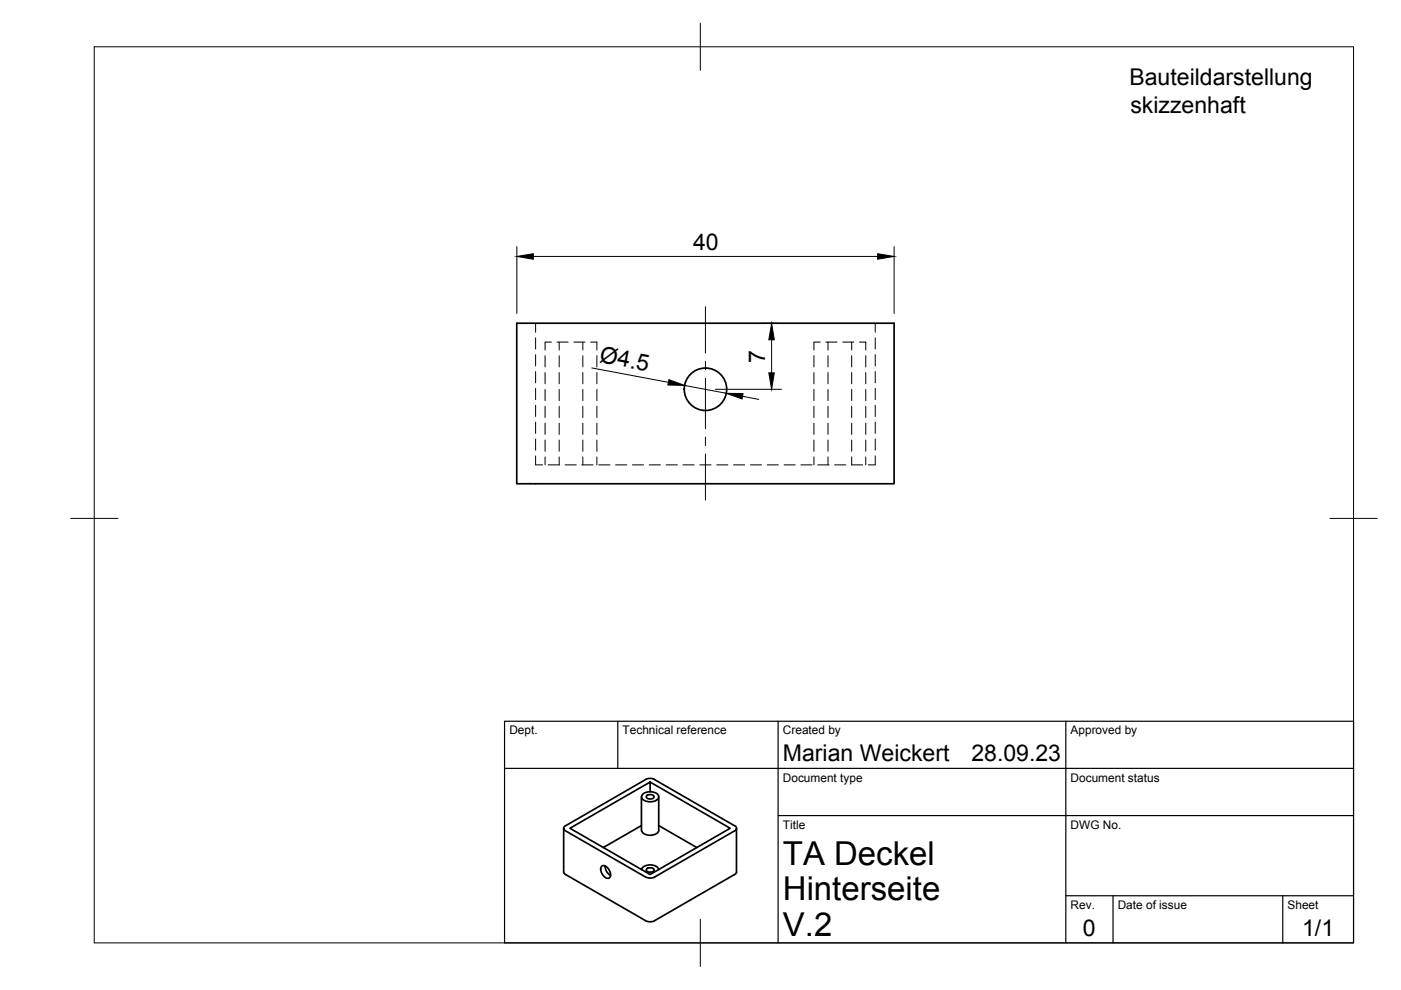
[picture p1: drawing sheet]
<svg xmlns="http://www.w3.org/2000/svg" width="297mm" height="210mm" viewBox="0 0 297 210" stroke-linecap="round" stroke-linejoin="round" font-family="sans-serif">
<!-- layer: Visible -->
<g fill="none" stroke="#000" stroke-width=".36">
<path d="M109.6 68.5h80v34.1h-80zM119.5 175.6v9.3l.2 .4 17.2 9.9M119.9 176.2l17 9.8M136 168.9v7.1a1.89 1.89 0 0 0 2.4 1 1.32 1.32 0 0 0 1.3-1v-7.1M136 175l-8.1 4.7M136.2 168.5a2.39 2.39 0 0 1 3.5 .3 1.49 1.49 0 0 1-1.9 1.2 1.49 1.49 0 0 1-1.8-1.2zM136.9 165.3l-17 9.8-.4 .5 .4 .5M136.9 165.3l1.2-.3 .7 .3M137.1 168.8l.7-.3a.6 .6 0 0 1 .8 .6l-.8 .3a.6 .6 0 0 1-.7-.6zM137.8 165.8l17 9.8-17 9.8-17-9.8 17-9.8v2.1M138.8 165.3l16.9 9.8M139.7 175l8 4.7"/>
<path d="M155.7 176.2l-16.9 9.8M155.8 175.1l.4 .5-.4 .5M156.1 175.6l.1 9.3-.4 .5M127.6 183.7a1.29 1.29 0 0 1 1.7 .9 1.14 1.14 0 0 1-.3 1.6 1.85 1.85 0 0 1-1.4-2.5zM128.3 183.6a2.27 2.27 0 0 0 1.2 2M136 184.3a2.2 2.2 0 0 1 3.7 0M136.9 185.9l.7 .3 1.2-.3M136.9 195.2l.7 .2 1.2-.2M137.1 184.3l.7-.3a.6 .6 0 0 1 .8 .6l-.8 .3a.6 .6 0 0 1-.7-.6zM155.7 185.4l-16.9 9.8"/>
<circle cx="149.6" cy="82.5" r="4.5"/>
</g>
<!-- layer: Hidden -->
<g fill="none" stroke="#000" stroke-width=".21">
<path d="M113.6 68.5v1.9M113.6 71.6v2.4M113.6 75.2v2.4M113.6 78.8v2.4M115.6 75.4v2.4M115.6 79v2.4M116.9 72.5h-1.3v1.7M118.1 72.5h2.4M118.6 72.5v1.7M118.6 75.4v2.4M118.6 79v2.4M121.7 72.5h2.3"/>
<path d="M123.6 72.5v1.7M123.6 75.4v2.4M123.6 79v2.4M125.2 72.5h1.4v1.7M126.6 75.4v2.4M126.6 79v2.4M172.6 75.4v2.4M172.6 79v2.4M173.9 72.5h-1.3v1.7M175.1 72.5h2.4M175.6 72.5v1.7M175.6 75.4v2.4"/>
<path d="M175.6 79v2.4M178.7 72.5h2.3M180.6 72.5v1.7M180.6 75.4v2.4M180.6 79v2.4M182.2 72.5h1.4v1.7M183.6 75.4v2.4M183.6 79v2.4M185.6 68.5v1.9M185.6 71.6v2.4M185.6 75.2v2.4M185.6 78.8v2.4"/>
<path d="M113.6 96.7v1.9h1.4M113.6 82.4v2.3M113.6 85.9v2.4M113.6 89.5v2.4M113.6 93.1v2.4M115.6 82.6v2.4M115.6 86.1v2.4M115.6 89.7v2.4M115.6 93.3v2.4M115.6 96.9v1.7M118.6 96.9v1.7h-2.4M118.6 82.6v2.4"/>
<path d="M118.6 86.1v2.4M118.6 89.7v2.4M118.6 93.3v2.4M119.8 98.6h2.4M123.4 98.6h2.4M123.6 82.6v2.4M123.6 86.1v2.4M123.6 89.7v2.4M123.6 93.3v2.4M123.6 96.9v1.7M126.6 82.6v2.4M126.6 86.1v2.4"/>
<path d="M126.6 89.7v2.4M126.6 93.3v2.4M126.6 96.9v1.7M126.9 98.6h2.4M130.5 98.6h2.4M134.1 98.6h2.4M137.6 98.6h2.4M141.2 98.6h2.4M144.8 98.6h2.4M148.4 98.6h2.3M152 98.6h2.3M155.5 98.6h2.4"/>
<path d="M159.1 98.6h2.4M162.7 98.6h2.3M166.2 98.6h2.4M169.8 98.6h2.4M172.6 82.6v2.4M172.6 86.1v2.4M172.6 89.7v2.4M172.6 93.3v2.4M172.6 96.9v1.7M173.4 98.6h2.4M175.6 82.6v2.4M175.6 86.1v2.4"/>
<path d="M175.6 89.7v2.4M175.6 93.3v2.4M175.6 96.9v1.7M177 98.6h2.3M180.5 98.6h2.4M180.6 82.6v2.4M180.6 86.1v2.4M180.6 89.7v2.4M180.6 93.3v2.4M180.6 96.9v1.7M183.6 82.6v2.4M183.6 86.1v2.4"/>
<path d="M183.6 89.7v2.4M183.6 93.3v2.4M183.6 96.9v1.7M185.6 96.7v1.9h-1.5M185.6 82.4v2.3M185.6 85.9v2.4M185.6 89.5v2.4M185.6 93.1v2.4"/>
</g>
<!-- layer: BORDER -->
<path d="M20 9.9h267v190h-267zM148.5 4.9v10M15 109.9h10M282 109.9h10M148.5 194.9v10" fill="none" stroke="#000" stroke-width=".21"/>
<!-- layer: TITLEBLOCK -->
<path d="M107 152.9h180v47h-180zM131 152.9v10M165 152.9v47M226 152.9v47M107 162.9h180M165 172.9h122M226 189.9h61M236 189.9v10M272 189.9v10" fill="none" stroke="#000" stroke-width=".25"/>
<!-- layer: FD_Dimensions -->
<path d="M109.6 52.3v14.2M113.1 54.4h73M189.6 52.3v14.2M125.5 78l16.2 3.1M161.5 68.6h3.4M163.6 72v7.1M145.1 81.7l8.9 1.7M151.7 82.5h14M157.4 84l3.5 .7" fill="none" stroke="#000" stroke-width=".21"/>
<path d="M109.6 54.4l3.5-.6v1.2zM186.1 53.8l3.5 .6-3.5 .6zM163 79.1h1.2l-.6 3.4zM163.6 68.6l.6 3.4h-1.2zM141.8 80.5l3.3 1.2-3.5-.1zM154 83.4l3.5 .1-.2 1.1z" fill="#000" stroke="#000" stroke-width=".21"/>
<!-- layer: Smart Centers -->
<path d="M149.6 65v9.8M149.6 76.6v1.8M149.6 80.2v10.7M149.6 92.7v1.8M149.6 96.3v9.7" fill="none" stroke="#000" stroke-width=".21"/>
<g font-size="7">
<text x="166" y="183.4">TA Deckel</text>
<text x="166" y="190.9">Hinterseite</text>
<text x="166" y="198.4">V.2</text>
</g>
<g font-size="4.9">
<text x="239.5" y="18">Bauteildarstellung</text>
<text x="239.7" y="23.9">skizzenhaft</text>
<text x="146.9" y="52.9">40</text>
<text x="127" y="76.7" transform="rotate(11 127 76.7)">Ø4.5</text>
<text x="162.2" y="76.9" transform="rotate(-90 162.2 76.9)">7</text>
<text x="166" y="161.4">Marian Weickert</text>
<text x="206" y="161.4">28.09.23</text>
<text x="229.6" y="198.6">0</text>
<text x="276.1" y="198.6">1/1</text>
</g>
<g font-size="2.5">
<text x="108" y="155.7">Dept.</text>
<text x="132" y="155.7">Technical reference</text>
<text x="166" y="155.7">Created by</text>
<text x="227" y="155.7">Approved by</text>
<text x="166" y="165.7">Document type</text>
<text x="227" y="165.7">Document status</text>
<text x="166" y="175.7">Title</text>
<text x="227" y="175.7">DWG No.</text>
<text x="227" y="192.7">Rev.</text>
<text x="237" y="192.7">Date of issue</text>
<text x="273" y="192.7">Sheet</text>
</g>
</svg>
